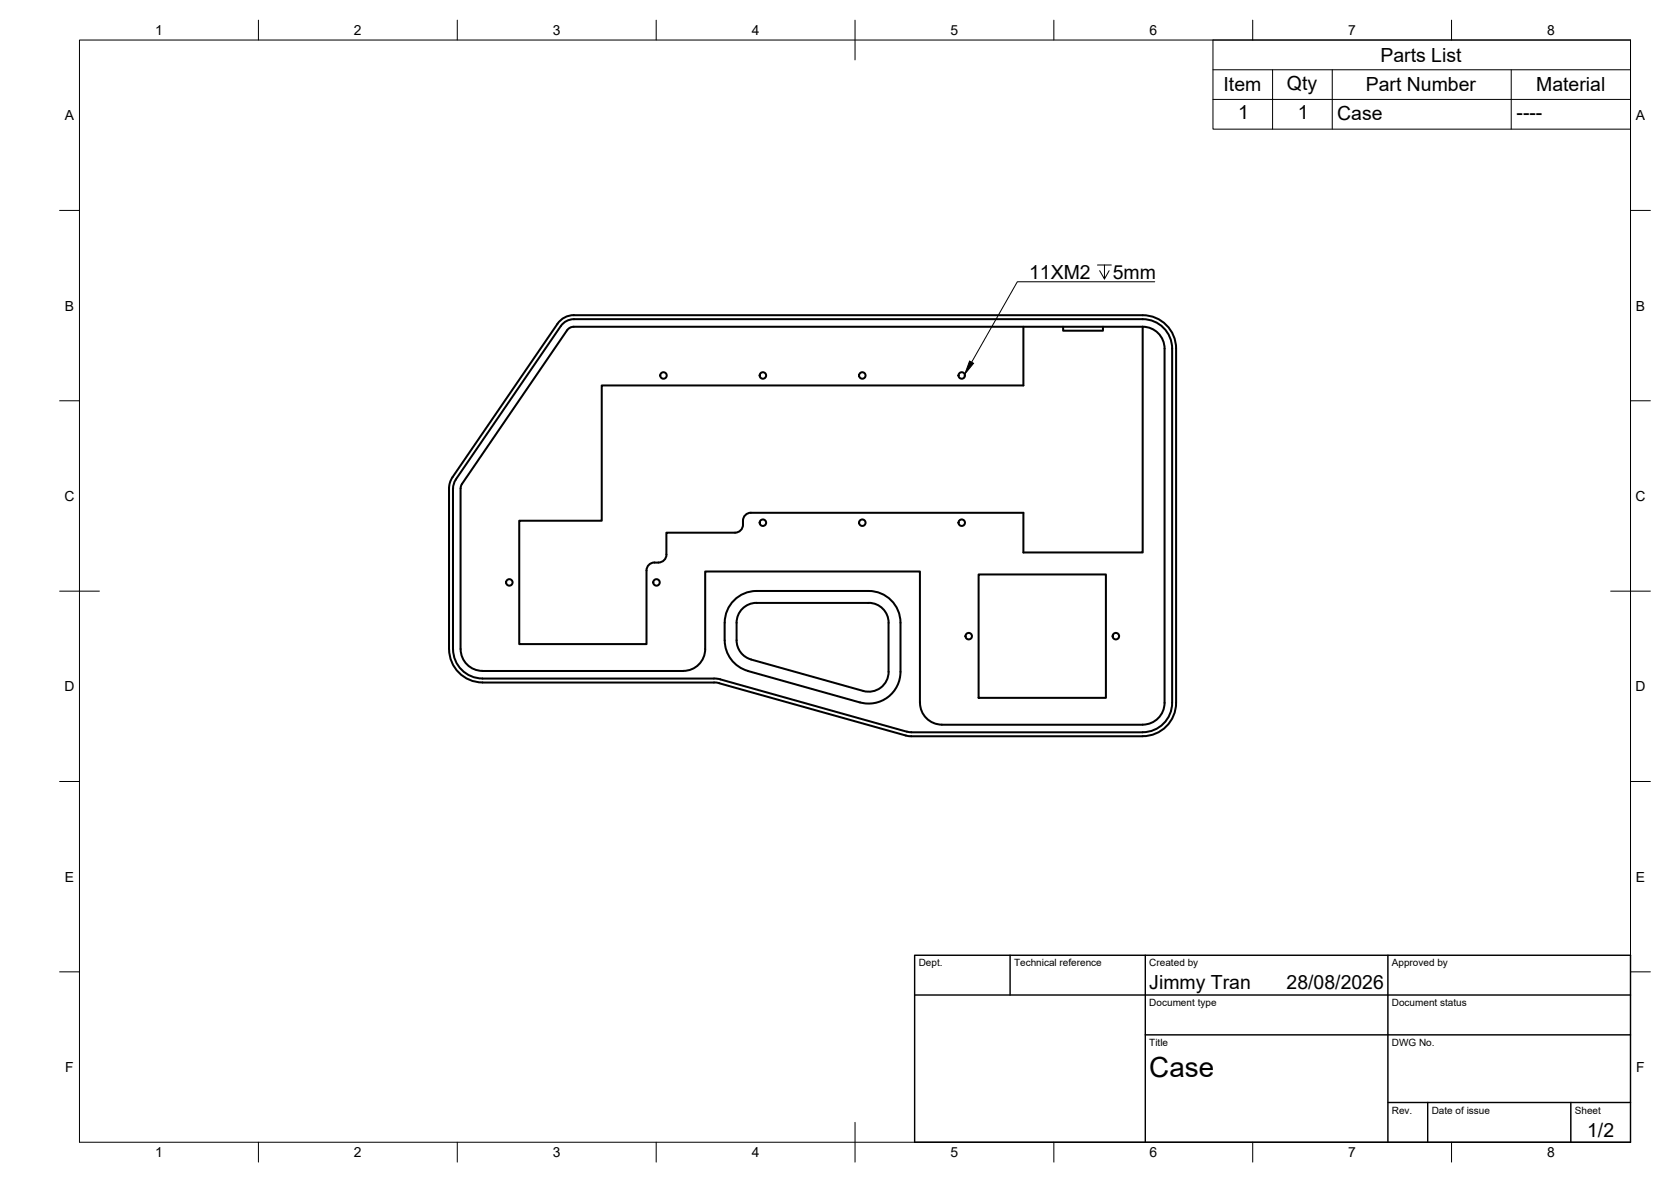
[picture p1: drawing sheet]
<svg xmlns="http://www.w3.org/2000/svg" width="420mm" height="297mm" viewBox="0 0 420 297" stroke-linecap="round" stroke-linejoin="round" font-family="sans-serif">
<!-- layer: Visible -->
<g fill="none" stroke="#000" stroke-width=".51">
<path d="M144.3 79.2h143a8.4 8.4 0 0 1 8.4 8.4v89a8.4 8.4 0 0 1-8.4 8.4h-58.9l-47.5-13.3M144.3 79.2a5 5 0 0 0-4.1 2.2M140.2 81.4l-26.4 38.5-.7 1.4-.2 1.5v40.3a8.4 8.4 0 0 0 8.4 8.4M144.3 80.2h143a7.4 7.4 0 0 1 7.4 7.4v89a7.4 7.4 0 0 1-7.4 7.4M144.3 80.2l-1.6 .3-.9 .6-.8 .8-26.4 38.6-.4 .9-.3 1.4v40.3a7.4 7.4 0 0 0 7.4 7.4M257.3 82.1v14.8h-106v34h-20.7v31h32v-18.5a1.96 1.96 0 0 1 1.9-2 2.28 2.28 0 0 0 3.1-2v-5.5h17.2a2 2 0 0 0 2-2 2.26 2.26 0 0 1 2-3h68.5v9.9h30v-56.7M267.3 82.1v1h10v-1M287.3 82.1l-143.4 .1-.7 .2-.6 .6-26.4 38.6M287.3 82.1a5.5 5.5 0 0 1 5.5 5.5v89a5.5 5.5 0 0 1-5.5 5.5h-50.5a5.5 5.5 0 0 1-5.5-5.5v-33h-54v19.5a5.5 5.5 0 0 1-5.5 5.5h-50.5a5.5 5.5 0 0 1-5.5-5.5M115.8 122.7v40.4M116.2 121.6l-.4 1.1M246.1 144.4h32v31h-32z"/>
<path d="M121.3 170.5h58.2M121.3 171.5h58.2M179.5 171.5l1.4 .2M179.5 170.5l1.6 .2 46.9 13.2 1.1 .1M188 168.6l28.3 7.9M188.1 168.6a8 8 0 0 1-5.9-7.7 15.2 15.2 0 0 1 .7-7.5 8 8 0 0 1 7.3-4.9h28.2a8 8 0 0 1 8 8v12.3a8 8 0 0 1-10.1 7.7M188.9 165.7a5 5 0 0 1-3.7-4.8v-4.4a5 5 0 0 1 5-5h28.2a5 5 0 0 1 5 5v12.3a5 5 0 0 1-6.3 4.8l-28.2-7.9M229.1 184h58.2"/>
<circle cx="166.8" cy="94.4" r=".81"/>
<circle cx="191.8" cy="94.4" r=".81"/>
<circle cx="216.8" cy="94.4" r=".81"/>
<circle cx="241.8" cy="94.4" r=".81"/>
<circle cx="191.8" cy="131.4" r=".81"/>
<circle cx="216.8" cy="131.4" r=".81"/>
<circle cx="241.8" cy="131.4" r=".81"/>
<circle cx="128.1" cy="146.4" r=".81"/>
<circle cx="165.1" cy="146.4" r=".81"/>
<circle cx="243.6" cy="159.9" r=".81"/>
<circle cx="280.6" cy="159.9" r=".81"/>
</g>
<!-- layer: BORDER -->
<g fill="none" stroke="#000" stroke-width=".25">
<path d="M20 10.1h390v276.9h-390zM65 5.1v5M115 5.1v5M165 5.1v5M215 5.1v10M265 5.1v5M315 5.1v5M365 5.1v5M15 52.9h5M410 52.9h5M15 100.7h5M410 100.7h5"/>
<path d="M15 148.6h10M405 148.6h10M15 196.4h5M410 196.4h5M15 244.2h5M410 244.2h5M65 287v5M115 287v5M165 287v5M215 282.1v9.9M265 287v5M315 287v5"/>
<path d="M365 287v5"/>
</g>
<!-- layer: TITLEBLOCK -->
<path d="M230 240.1h180v46.9h-180zM230 250h180M254 240.1v9.9M288 240.1v46.9M349 240.1v46.9M288 260.1h122M349 277.1h61M359 277.1v9.9M395 277.1v9.9" fill="none" stroke="#000" stroke-width=".36"/>
<!-- layer: Parts Lists -->
<path d="M305 10.1h105v22.4h-105zM305 17.5h105M320 17.5v15M335 17.5v15M380 17.5v15M305 25h105" fill="none" stroke="#000" stroke-width=".25"/>
<!-- layer: Hole Notes -->
<path d="M275.9 66.6h3.5M277.7 66.6v3.5l-1.2-2.1M278.9 68l-1.2 2.1M290.3 70.8h-34.5l-11.5 20.2" fill="none" stroke="#000" stroke-width=".25"/>
<path d="M243.8 90.7l1 .6-2.2 2.8z" fill="#000" stroke="#000" stroke-width=".25"/>
<text font-size="7" x="289" y="270.6">Case</text>
<g font-size="4.9">
<text x="347.1" y="15.5">Parts List</text>
<text x="307.7" y="23">Item</text>
<text x="323.6" y="22.5">Qty</text>
<text x="343.4" y="23">Part Number</text>
<text x="386.3" y="23">Material</text>
<text x="311.3" y="29.9">1</text>
<text x="326.3" y="29.9">1</text>
<text x="336.2" y="30">Case</text>
<text x="381.3" y="30">----</text>
<text x="258.8" y="70.1">11XM2</text>
<text x="279.8" y="70.1">5mm</text>
<text x="289" y="248.5">Jimmy Tran</text>
<text x="323.5" y="248.5">28/08/2026</text>
<text x="399.1" y="285.7">1/2</text>
</g>
<g font-size="3.5">
<text x="39" y="8.8">1</text>
<text x="89" y="8.8">2</text>
<text x="139" y="8.8">3</text>
<text x="189" y="8.8">4</text>
<text x="239" y="8.8">5</text>
<text x="289" y="8.8">6</text>
<text x="339" y="8.8">7</text>
<text x="389" y="8.8">8</text>
<text x="16.3" y="30.2">A</text>
<text x="411.3" y="30.2">A</text>
<text x="16.3" y="78">B</text>
<text x="411.3" y="78">B</text>
<text x="16.2" y="125.9">C</text>
<text x="411.2" y="125.9">C</text>
<text x="16.2" y="173.7">D</text>
<text x="411.2" y="173.7">D</text>
<text x="16.3" y="221.6">E</text>
<text x="411.3" y="221.6">E</text>
<text x="16.4" y="269.4">F</text>
<text x="411.4" y="269.4">F</text>
<text x="39" y="290.8">1</text>
<text x="89" y="290.8">2</text>
<text x="139" y="290.8">3</text>
<text x="189" y="290.8">4</text>
<text x="239" y="290.8">5</text>
<text x="289" y="290.8">6</text>
<text x="339" y="290.8">7</text>
<text x="389" y="290.8">8</text>
</g>
<g font-size="2.5">
<text x="231" y="242.9">Dept.</text>
<text x="255" y="242.9">Technical reference</text>
<text x="289" y="242.9">Created by</text>
<text x="350" y="242.9">Approved by</text>
<text x="289" y="252.8">Document type</text>
<text x="350" y="252.8">Document status</text>
<text x="289" y="262.9">Title</text>
<text x="350" y="262.9">DWG No.</text>
<text x="350" y="279.9">Rev.</text>
<text x="360" y="279.9">Date of issue</text>
<text x="396" y="279.9">Sheet</text>
</g>
</svg>
